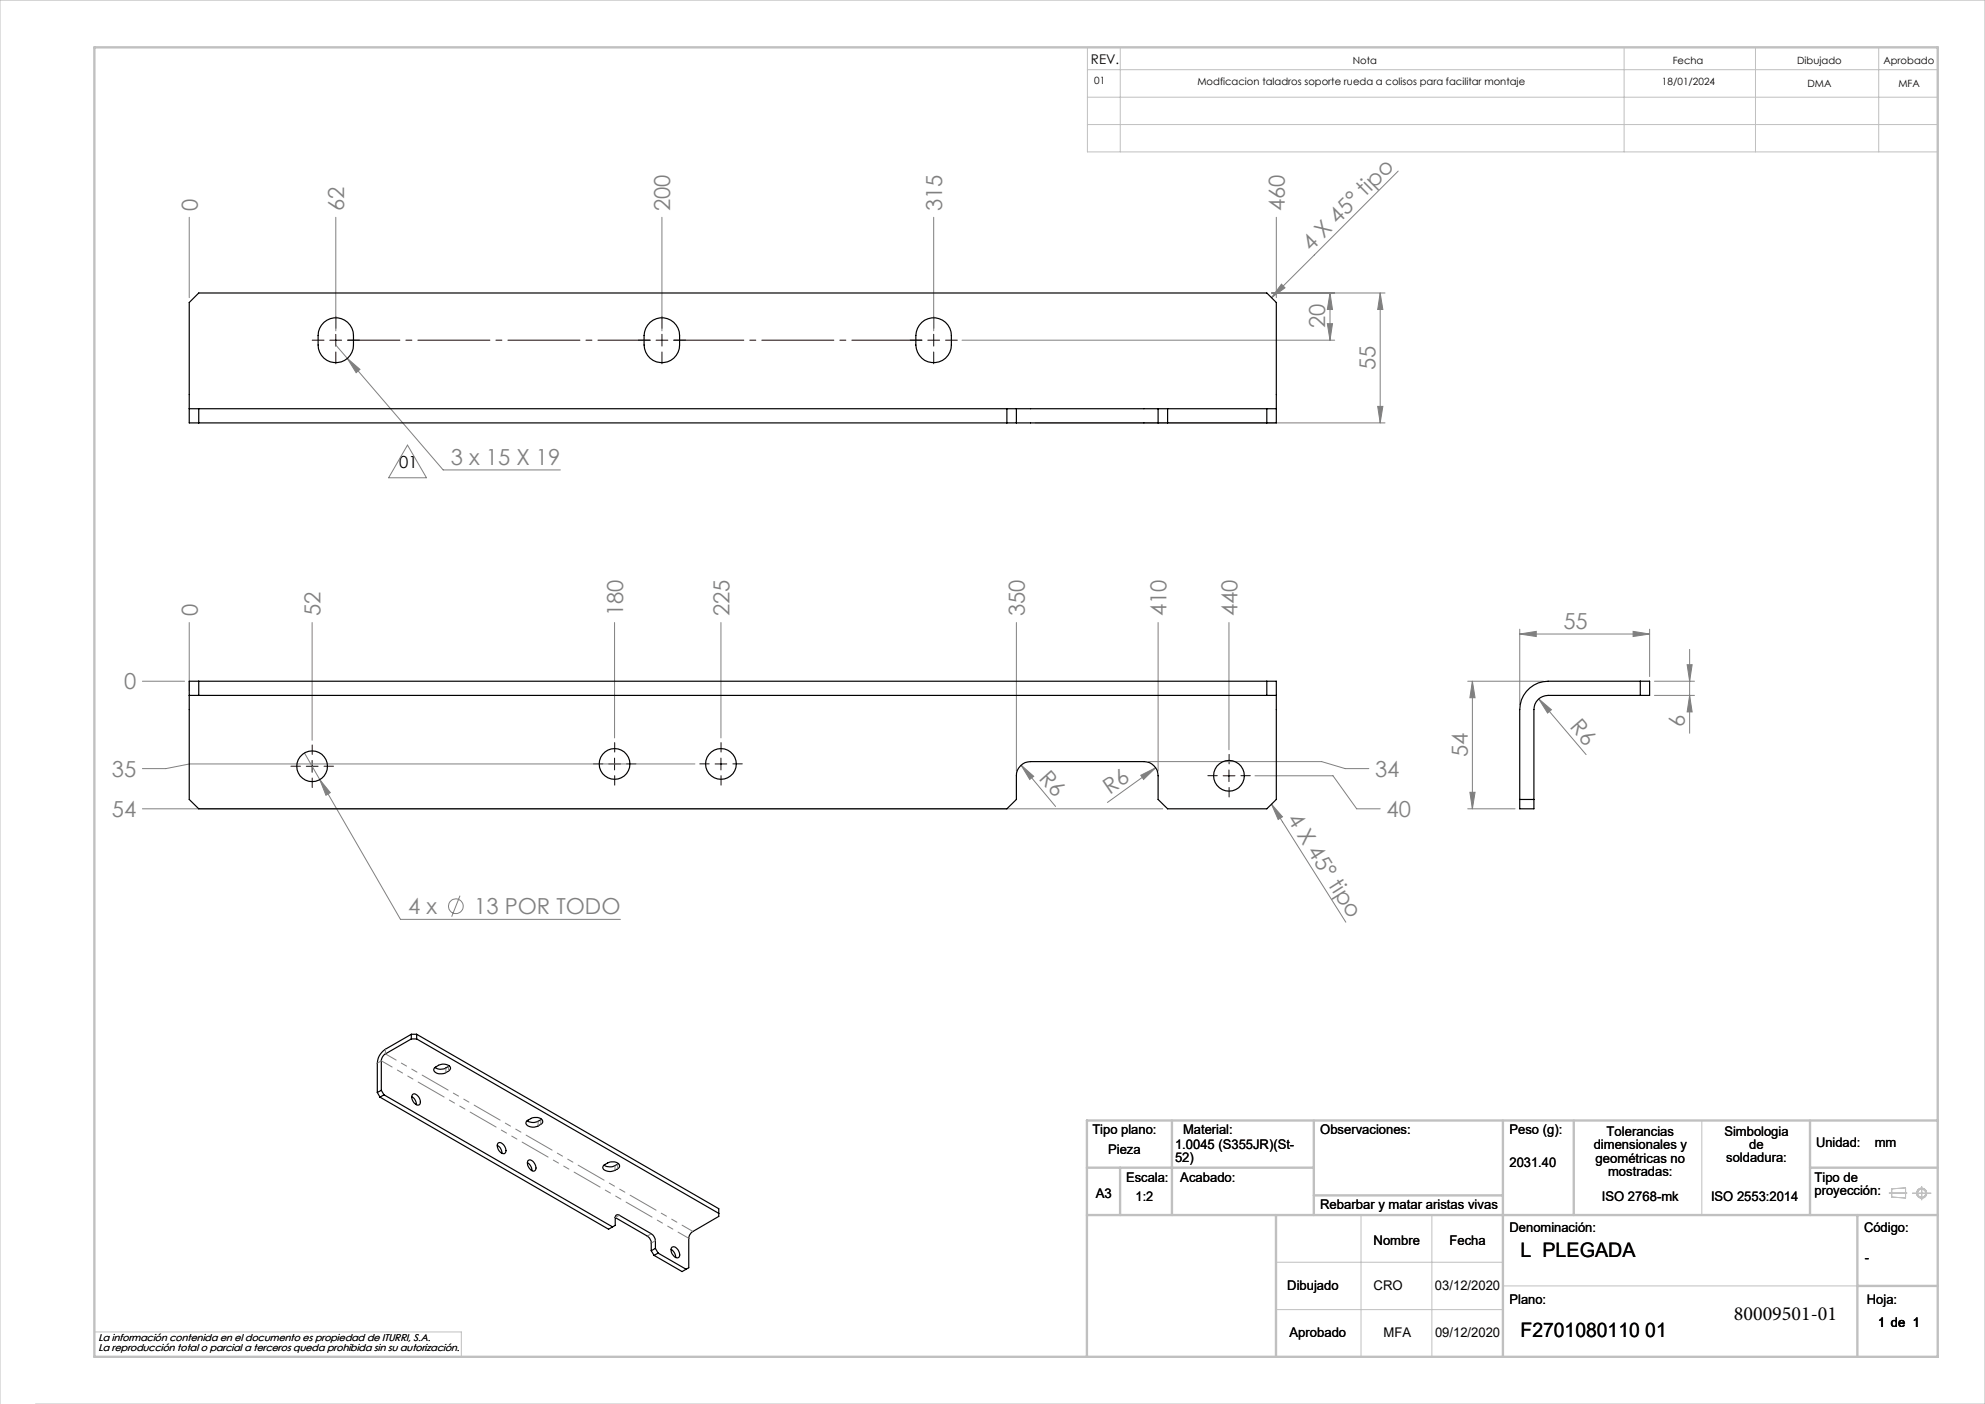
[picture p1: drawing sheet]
<svg xmlns="http://www.w3.org/2000/svg" width="420mm" height="297mm" viewBox="0 0 420 297" stroke-linecap="round" stroke-linejoin="round" font-family="sans-serif">
<g fill="none" stroke="#c0c0c0" stroke-width=".21">
<path d="M230.1 10h179.9v22.1h-179.9zM230.1 14.7h179.9M237 10v22.1M343.6 10v22.1M371.4 10v22.1M397.5 10v22.1M230.1 20.6h179.9M230.1 26.3h179.9M360.1 237v20M288 257v30M303 257v30M399.7 252.4h3.8"/>
<path d="M400.3 251.5l2.9-.2v2.1l-2.9-.2zM404.6 252.4h4M406.6 251v2.8M270 267h48M270 277h48M318 272h75M0 297v-297h420v297h-412.5M20 281.8h77.6v5.2"/>
<circle cx="406.6" cy="252.4" r=".86"/>
<circle cx="406.6" cy="252.4" r="1.07"/>
</g>
<g fill="none" stroke="#c0c0c0" stroke-width=".5">
<path d="M20 10h390v277h-390zM248 237v20M278 237v20M318 237v50M333 237v20M383 237v20M410 237h-180v50M230 257h180M230 247h48M237 247v10M270 257v30M278 252.9h40"/>
<path d="M383 247h27M393 257v30M393 272h17"/>
</g>
<g fill="none" stroke="#808080" stroke-width=".21">
<path d="M295.8 36.2l-26.8 26.8M40 46v17M71 46v24M140.1 46v24M197.6 46v24M270.1 46v17M71 73l22.8 26.4h24.8M73.5 75.8l2.7 2.3-.8 .7zM203.6 72h78.8M269 62h24.1M271.1 60.1l.8 .8-2.9 2.1zM280.8 68.5h1.1l-.5 3.5z"/>
<path d="M281.4 62v10M281.4 62l.5 3.5h-1.1zM292 62v27.5M292 62l.6 3.5h-1.1zM86.2 94.2l4 6.9h-8zM219 89.5h74.1M291.5 86h1.1l-.6 3.5zM40 131.7v14.4M66 131.7v24.9M130 131.7v24.4M152.5 131.7v24.4M215.1 131.7v31.4"/>
<path d="M245 131.7v31.4M260 131.7v26.9M321.6 134.1l3.4-.5v1.1zM321.6 133.1v16M321.6 134.1h27.4M345.5 133.6l3.5 .5-3.5 .6zM349 133.1v10M357.5 137.4v17.7M30.1 144.1h9M64.4 159.3l20.3 35.2h46.6M310.6 144.1h16M311.5 144.1l.6 3.5h-1.1z"/>
<path d="M311.5 144.1v27M325.6 147.8l2.7 2.3-.9 .7zM325.6 147.8l10 11.8M350.1 144.1h8.4M350.1 147.1h8.4M357 140.6h1l-.5 3.5zM357.5 147.1l.5 3.5h-1zM30.1 171.1h215.9M67.7 164.9l2.2 2.8-.9 .5zM147 161.6h-106.9l-5 1h-5M216 161.9l2.7 2.3-.8 .7zM216 161.9l7.3 8.7"/>
<path d="M241.4 164l3.1-1.6-2.5 2.5zM243 161.1h36.6l5 1.5h5M244.5 162.4l-10.2 7.4M265.5 164.1h16.5l5.1 7h4.9M269 170.1l2.4 2.7-1 .6zM269 170.1l15.8 25M310.6 171.1h10M311 167.6h1.1l-.6 3.5zM97.3 189.5l-1.7 4.4"/>
<circle cx="96.4" cy="191.7" r="1.56"/>
</g>
<g fill="none" stroke="#300000" stroke-width=".21" stroke-dasharray="15.2 1.3 1.3 1.3">
<path d="M68.6 72h-2.5M71.1 69.5v-2.5M71.1 74.5v2.5M73.6 72h2.5M137.6 72h-2.5M140.1 72v-1.3M140.1 72h-1.3M140.1 72v1.2M140.1 72h1.2M140.1 69.5v-2.5M140.1 74.5v2.5M142.6 72h2.5"/>
<path d="M195.1 72h-2.5M197.6 72v-1.3M197.6 72h-1.3M197.6 72v1.2M197.6 72h1.2M197.6 69.5v-2.5M197.6 74.5v2.5M200.1 72h2.5M66.1 159.6v-2M130.1 159.1v-2M152.6 159.1v-2M63.6 162.1h-2"/>
<path d="M66.1 164.6v2M68.6 162.1h2M127.6 161.6h-2M130.1 164.1v2M132.6 161.6h2M150.1 161.6h-2M152.6 164.1v2M155.1 161.6h2M257.6 164.1h-2M260.1 161.6v-2M260.1 166.6v2M262.6 164.1h2"/>
</g>
<path d="M73.6 72h64" fill="none" stroke="#300000" stroke-width=".21" stroke-dasharray="15.2 1.3 1.3 1.3" stroke-dashoffset="4.2"/>
<path d="M142.6 72h52.5" fill="none" stroke="#300000" stroke-width=".21" stroke-dasharray="15.2 1.3 1.3 1.3" stroke-dashoffset=".4"/>
<path d="M69.8 72h2.5M71 70.7v2.5M64.8 162.1h2.5M66 160.9v2.5M128.8 161.6h2.5M130 160.4v2.5M151.3 161.6h2.5M152.5 160.4v2.5M258.8 164.1h2.5M260 162.9v2.4" fill="none" stroke="#300000" stroke-width=".21"/>
<g fill="#808080">
<path d="M241.4 164l3.1-1.6-2.5 2.5z"/>
<path d="M271.1 60.1l.8 .8-2.9 2.1z"/>
<path d="M269 170.1l2.4 2.7-1 .6z"/>
<path d="M325.6 147.8l2.7 2.3-.9 .7z"/>
<path d="M216 161.9l2.7 2.3-.8 .7z"/>
<path d="M67.7 164.9l1.3 3.3 .9-.5zM73.5 75.8l1.9 3 .8-.7z"/>
<path d="M292 62l.6 3.5h-1.1zM291.5 86h1.1l-.6 3.5zM281.4 62l.5 3.5h-1.1zM280.8 68.5h1.1l-.5 3.5z"/>
<path d="M311.5 144.1l.6 3.5h-1.1zM311 167.6h1.1l-.6 3.5zM357 140.6h1l-.5 3.5zM357.5 147.1l.5 3.5h-1z"/>
<path d="M321.6 134.1l3.4-.5v1.1zM345.5 133.6l3.5 .5-3.5 .6z"/>
</g>
<g fill="none" stroke="#000" stroke-width=".25">
<path d="M68.5 68.2a3.7 3.7 0 0 1 4.1-.6 3.7 3.7 0 0 1 2.2 3.4 5.2 5.2 0 0 1-1.2 4.8 3.7 3.7 0 0 1-4.1 .6 3.7 3.7 0 0 1-2.2-3.4 5.2 5.2 0 0 1 1.2-4.8zM137.5 68.2a3.7 3.7 0 0 1 4.1-.6 3.7 3.7 0 0 1 2.2 3.4 5.2 5.2 0 0 1-1.2 4.8 3.8 3.8 0 0 1-4.1 .6 3.8 3.8 0 0 1-2.2-3.4 5.3 5.3 0 0 1 1.2-4.8zM195.1 68.2a3.7 3.7 0 0 1 4-.6 3.7 3.7 0 0 1 2.2 3.4 5.2 5.2 0 0 1-1.2 4.8 3.8 3.8 0 0 1-4.1 .6 3.8 3.8 0 0 1-2.2-3.4 5.3 5.3 0 0 1 1.3-4.8zM40 86.5v-22.5l2.1-2h225.9l2.1 2v22.5M40 86.5v3h175.1M40 86.5h175.1M42.1 86.5v3M213 86.5v3M215.1 86.5h29.9M215.1 89.5h29.9M215.1 86.5v3M245 86.5v3"/>
<path d="M245 86.5h25.1M247.1 86.5v3M268 86.5v3M270.1 86.5v3h-25.1M40 147.1v22l2.1 2h170.9l2.1-2v-5a3 3 0 0 1 3-3h23.9a3 3 0 0 1 3 3v5l2.1 2h20.9l2.1-2v-22M40 147.1v-3h230.1v3M40 147.1h230.1M42.1 144.1v3M268 144.1v3M323.7 145.5a5.8 5.8 0 0 1 3.9-1.4h21.4v3h-21.4a3 3 0 0 0-3 3v21h-3v-21a5.9 5.9 0 0 1 2.1-4.6zM347.1 144.1v3M321.6 169.1h3"/>
<path d="M87 219.8l-5.5 3.2a1.87 1.87 0 0 0-.8 1.4v6.2M87 218.8l-5.5 3.2a3.7 3.7 0 0 0-1.7 2.9v6.2M87 219.8h1.2M87 218.8v1M87 218.8h1.2M88.2 218.8l63.9 36.9v1.6l-5.5 3.2a1.88 1.88 0 0 0-.9 1.5v6.2l-.5 .3M88.2 219.8l63.9 36.9M88.2 218.8v1M79.8 231.1l.6 1M80.4 232.1l48.4 27.9 .8-.5M80.7 230.6l.5 1M80.7 230.6l-.9 .5"/>
<path d="M81.2 231.6l48.4 27.9M81.2 231.6l-.8 .5M87.1 232a1.85 1.85 0 0 1 1 1.7M87.3 231.5a1.2 1.2 0 0 1 1.6 1.1 .68 .68 0 0 1 .1 .8 .68 .68 0 0 1-.8 .3 1.7 1.7 0 0 1-.9-2.2zM91.9 226a2.32 2.32 0 0 1 3.4-.3v.2a2.16 2.16 0 0 1-3.5 .6zM95.1 225.5a2.56 2.56 0 0 1-3.1 .3M111.4 237.2a2.36 2.36 0 0 1 3.4-.2v.2a2.05 2.05 0 0 1-2.1 1.2 1.14 1.14 0 0 1-1.4-1zM114.6 236.7a2.42 2.42 0 0 1-3.1 .4M105.2 242.2a1.92 1.92 0 0 1 1 1.8M105.4 241.8a1.47 1.47 0 0 1 1.7 1.6 .61 .61 0 0 1-.4 .7 .61 .61 0 0 1-.8-.3 1.64 1.64 0 0 1-.5-2zM111.6 246a2.04 2.04 0 0 1 1 1.6M111.7 245.6a.86 .86 0 0 1 1.4 .5 1.01 1.01 0 0 1-.2 1.7 1.84 1.84 0 0 1-1.2-2.2z"/>
<path d="M127.8 246.5a2.32 2.32 0 0 1 3.3-.1v.2a1.93 1.93 0 0 1-2.1 1.2 1.15 1.15 0 0 1-1.4-1zM130.2 257.6a.53 .53 0 0 1 .2-.6 .53 .53 0 0 1 .6 .1l6.8 3.9a2.05 2.05 0 0 1 .9 1.5v1.6M130.2 257.6l6.7 3.9a1.87 1.87 0 0 1 .9 1.5v1.6M130.2 257.6v1.6l-.6 .3M130.8 246.1a2.49 2.49 0 0 1-3 .4M137.8 264.6l.6 1M138.4 265.6l5.9 3.4 .9-.5M138.7 264.1l.5 1M138.7 264.1l-.9 .5M139.2 265.1l6 3.4M139.2 265.1l-.8 .5M142 264.3a2.04 2.04 0 0 1 1 1.7"/>
<path d="M142.2 263.8a1.44 1.44 0 0 1 1.6 1.7 .66 .66 0 0 1-.5 .6 .66 .66 0 0 1-.8-.5 1.41 1.41 0 0 1-.3-1.8z"/>
<circle cx="66" cy="162.1" r="3.2"/>
<circle cx="130" cy="161.6" r="3.2"/>
<circle cx="152.5" cy="161.6" r="3.2"/>
<circle cx="260" cy="164.1" r="3.2"/>
</g>
<path d="M145.7 262l-65-37.6M146.6 260.5l-65.1-37.6" fill="none" stroke="#808080" stroke-width=".21" stroke-dasharray="6.3 1.3 1.3 1.3 1.3 1.3" stroke-dashoffset="3.7"/>
<path d="M79.8 224.9l.9-.5M81.5 222.9v-.9M94.3 226.9v-1M94.9 226.6v-1M113.9 238.2v-1M114.4 237.8v-.9M130.1 247.6v-1M130.7 247.2v-1M131 257.1l-.8 .5M137 261.5l.8-.5M138.7 262.5l-.9 .4" fill="none" stroke="#808080" stroke-width=".21" stroke-dasharray="6.3 1.3 1.3 1.3 1.3 1.3"/>
<g font-size="4.7" fill="#808080">
<text x="41.8" y="44.7" transform="rotate(-90 41.8 44.7)">0</text>
<text x="72.8" y="44.7" transform="rotate(-90 72.8 44.7)">62</text>
<text x="141.8" y="44.7" transform="rotate(-90 141.8 44.7)">200</text>
<text x="199.3" y="44.7" transform="rotate(-90 199.3 44.7)">315</text>
<text x="271.8" y="44.7" transform="rotate(-90 271.8 44.7)">460</text>
<text x="277.4" y="53.2" transform="rotate(-45 277.4 53.2)">4 X 45° tipo</text>
<text x="280.4" y="69.4" transform="rotate(-90 280.4 69.4)">20</text>
<text x="291" y="78.3" transform="rotate(-90 291 78.3)">55</text>
<text x="95.4" y="98.4">3 x 15 X 19</text>
<text x="41.8" y="130.4" transform="rotate(-90 41.8 130.4)">0</text>
<text x="67.8" y="130.4" transform="rotate(-90 67.8 130.4)">52</text>
<text x="131.8" y="130.4" transform="rotate(-90 131.8 130.4)">180</text>
<text x="154.3" y="130.4" transform="rotate(-90 154.3 130.4)">225</text>
<text x="216.8" y="130.4" transform="rotate(-90 216.8 130.4)">350</text>
<text x="246.8" y="130.4" transform="rotate(-90 246.8 130.4)">410</text>
<text x="261.8" y="130.4" transform="rotate(-90 261.8 130.4)">440</text>
<text x="330.8" y="133.1">55</text>
<text x="26.3" y="145.9">0</text>
<text x="332" y="153.9" transform="rotate(49 332 153.9)">R6</text>
<text x="356.5" y="153.8" transform="rotate(-90 356.5 153.8)">6</text>
<text x="310.6" y="160.2" transform="rotate(-90 310.6 160.2)">54</text>
<text x="23.7" y="164.4">35</text>
<text x="219.7" y="164.9" transform="rotate(48 219.7 164.9)">R6</text>
<text x="290.9" y="164.3">34</text>
<text x="23.7" y="172.9">54</text>
<text x="234.8" y="168.2" transform="rotate(-35 234.8 168.2)">R6</text>
<text x="272.2" y="173.3" transform="rotate(58 272.2 173.3)">4 X 45° tipo</text>
<text x="293.4" y="172.9">40</text>
<text x="86.3" y="193.4">4 x</text>
<text x="100.3" y="193.4">13 POR TODO</text>
</g>
<g font-size="4.2" fill="#010000">
<text x="321.7" y="265.9">L PLEGADA</text>
<text x="321.7" y="282.8">F2701080110 01</text>
</g>
<text font-size="4.2" x="366.9" y="279.1">80009501-01</text>
<text font-size="3.5" fill="#010000" x="84.5" y="99.1">01</text>
<g font-size="2.8" fill="#010000">
<text x="230.8" y="13.6">REV.</text>
<text x="231.1" y="239.9">Tipo plano:</text>
<text x="250.3" y="239.9">Material:</text>
<text x="279.3" y="239.9">Observaciones:</text>
<text x="319.4" y="239.9">Peso (g):</text>
<text x="234.5" y="244.1">Pieza</text>
<text x="248.6" y="243">1.0045 (S355JR)(St-</text>
<text x="248.6" y="245.8">52)</text>
<text x="337.2" y="243.1">dimensionales y</text>
<text x="337.6" y="246">geométricas no</text>
<text x="339.9" y="240.3">Tolerancias</text>
<text x="364.9" y="240.2">Simbologia</text>
<text x="365.3" y="245.9">soldadura:</text>
<text x="370.1" y="243">de</text>
<text x="384.2" y="242.7">Unidad:</text>
<text x="396.7" y="242.7">mm</text>
<text x="238.3" y="250">Escala:</text>
<text x="249.7" y="250">Acabado:</text>
<text x="319.4" y="246.9">2031.40</text>
<text x="340.2" y="248.8">mostradas:</text>
<text x="383.9" y="250">Tipo de</text>
<text x="231.9" y="253.4">A3</text>
<text x="240.3" y="254">1:2</text>
<text x="279.3" y="255.7">Rebarbar y matar aristas vivas</text>
<text x="338.9" y="254">ISO 2768-mk</text>
<text x="362" y="254">ISO 2553:2014</text>
<text x="383.9" y="252.8">proyección:</text>
<text x="290.6" y="263.3">Nombre</text>
<text x="306.7" y="263.3">Fecha</text>
<text x="319.4" y="260.6">Denominación:</text>
<text x="394.4" y="260.6">Código:</text>
<text x="394.6" y="266.9">-</text>
<text x="272.4" y="273">Dibujado</text>
<text x="290.6" y="273">CRO</text>
<text x="303.6" y="273">03/12/2020</text>
<text x="319.4" y="275.8">Plano:</text>
<text x="395" y="275.8">Hoja:</text>
<text x="397.4" y="280.6">1 de 1</text>
<text x="272.8" y="282.8">Aprobado</text>
<text x="292.7" y="282.8">MFA</text>
<text x="303.6" y="282.8">09/12/2020</text>
</g>
<g font-size="2.1" fill="#010000">
<text x="231.5" y="17.8">01</text>
<text x="253.4" y="17.9">Modficacion taladros soporte rueda a colisos para facilitar montaje</text>
<text x="286.2" y="13.6">Nota</text>
<text x="353.9" y="13.6">Fecha</text>
<text x="380.3" y="13.6">Dibujado</text>
<text x="398.5" y="13.6">Aprobado</text>
<text x="351.7" y="18">18/01/2024</text>
<text x="382.4" y="18.3">DMA</text>
<text x="401.7" y="18.3">MFA</text>
<text x="20.8" y="283.7">La información contenida en el documento es propiedad de ITURRI, S.A.</text>
<text x="20.8" y="285.7">La reproducción total o parcial a terceros queda prohibida sin su autorización.</text>
</g>
</svg>
